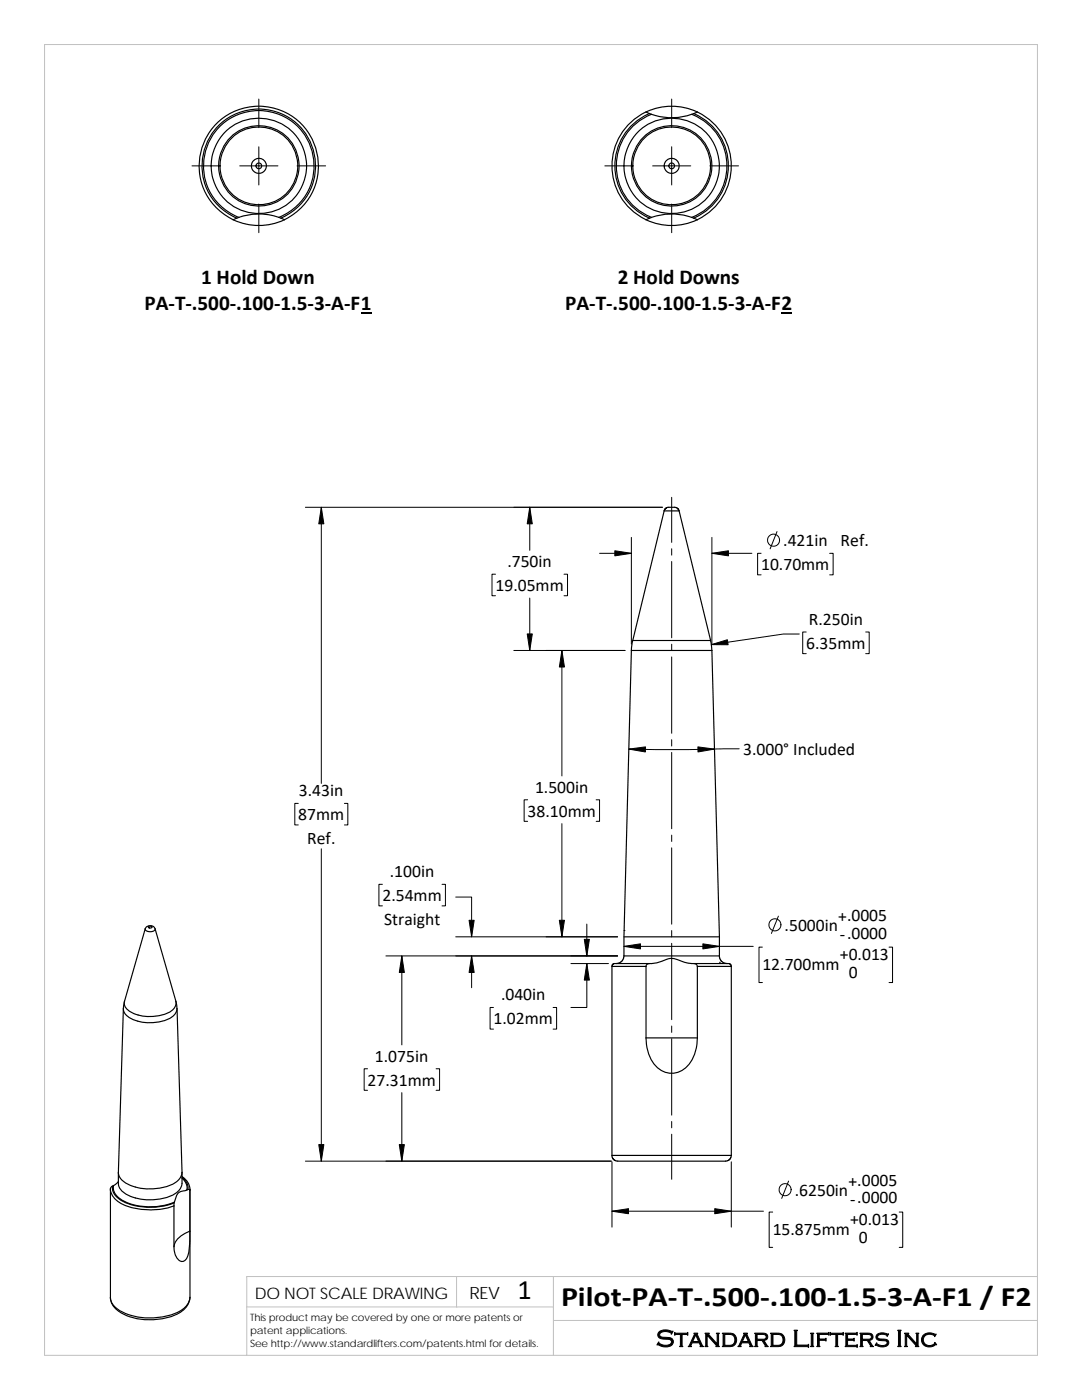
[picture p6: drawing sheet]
<svg xmlns="http://www.w3.org/2000/svg" width="216mm" height="279mm" viewBox="0 0 216 279" stroke-linecap="round" stroke-linejoin="round" font-family="sans-serif">
<path d="M8.9 8.9h198.1v261.6h-198.1zM91.1 254.8v6M110.4 254.8v15.7M207 254.8h-157.8v15.7M49.2 260.8h61.2M110.4 263.5h96.6" fill="none" stroke="#c0c0c0" stroke-width=".2"/>
<g fill="none" stroke="#000" stroke-width=".23">
<path d="M128.9 22.4a11.9 11.9 0 0 0-6.8 10.7 11.9 11.9 0 0 0 6.8 10.8M128.9 22.4l.7 .3M128.9 22.4a12 12 0 0 1 10.2 0M129.6 22.7a11.3 11.3 0 0 0-6.9 10.4 11.3 11.3 0 0 0 6.9 10.4M129.6 22.7l.4 .1M138 22.8a11 11 0 0 1 7 10.3 11 11 0 0 1-7 10.3M138 22.8a12.3 12.3 0 0 1-8 0 11 11 0 0 0-7 10.3 11 11 0 0 0 7 10.3 12.2 12.2 0 0 1 8.4 .1M138.4 22.7a11.3 11.3 0 0 1 6.9 10.4 11.3 11.3 0 0 1-6.9 10.4M138.4 22.7l-.4 .1M139.1 22.4a11.9 11.9 0 0 1 6.8 10.7 11.9 11.9 0 0 1-6.8 10.7M139.1 22.4l-.7 .3M46.5 43.9a12 12 0 0 0 10.3 0"/>
<path d="M47.2 43.5a11.3 11.3 0 0 1-4.5-17.3 11.3 11.3 0 0 1 17.9 0 11.3 11.3 0 0 1-4.5 17.3M47.2 43.5l-.7 .4M47.6 43.4l-.4 .1M47.6 43.4a12 12 0 0 1 8.5 .1M55.6 43.4a11 11 0 0 0 4.8-17 11 11 0 0 0-17.6 .1 11 11 0 0 0 4.8 16.9M56.1 43.5l.7 .4M56.7 43.8a11.9 11.9 0 0 0 4.2-18.1 11.9 11.9 0 0 0-18.6 0 11.9 11.9 0 0 0 4.2 18.2M128.9 43.9a12 12 0 0 0 10.2 0M130 43.4l-1.1 .5M138.4 43.5l.7 .4M132.5 102l-6.2 25.8M132.5 102l.2-.4 .5-.3 1.4-.1 .6 .2 .3 .6"/>
<path d="M132.5 102h3M135.5 102l6.3 25.8M126 129.8l-1.5 61M126 129.8h16M126.3 127.8l-.3 2M126.3 127.8h15.5M141.8 127.8l.2 2M142 129.8l1.6 57.2M24.8 199.8l-.2 1.5M29 185.4l-4.2 14.4M29 185.4a1.09 1.09 0 0 1 1-.7 1.09 1.09 0 0 1 .9 .7M29 185.4a1.08 1.08 0 0 0 1 .6 1.08 1.08 0 0 0 .9-.6"/>
<path d="M29.6 184.9l.5-.1 .3 .2a.38 .38 0 0 1-.4 .3 .38 .38 0 0 1-.4-.4zM30.9 185.4l4.2 14.4a1.99 1.99 0 0 1-1.1 2.1 8 8 0 0 1-8.7-.6 1.52 1.52 0 0 1-.5-1.5M35.1 199.8l.2 1.5M122.1 192.9v37.7M122.1 192.9h6.8M124.5 190.8l-.1 .5-.3 .5-.5 .4-.6 .1M124.5 190.8h19.1M124.5 187h19.1M128.9 192.9a1.01 1.01 0 0 1 1.1-.6l2.1-.5a3.5 3.5 0 0 1 3.8 0 5.9 5.9 0 0 0 2.6 .5l.5 .2 .1 .4M128.9 192.9v14.2M129.6 192.3h-7.1l-.3 .2-.1 .4M138.4 192.3h7.1l.3 .2 .1 .4"/>
<path d="M139.1 192.9h6.8M139.1 192.9v14.2M143.6 187v3.8M143.6 190.8l.1 .6 .3 .5 .6 .3 .5 .1M145.9 192.9v37.7M24.6 201.3l-1 32.7a3.4 3.4 0 0 0 2.9 2.7 11.1 11.1 0 0 0 8.3-.6 2.7 2.7 0 0 0 1.5-2.1l-1-32.7M24.6 201.3a3.2 3.2 0 0 0 2.9 2.5 8.9 8.9 0 0 0 7.2-1.1l.4-.6 .2-.8M128.9 207.1h10.2M128.9 207.1a7.5 7.5 0 0 0 2.9 6.4 4.4 4.4 0 0 0 6.5-2.4l.5-1.2 .3-1.5v-1.3M22 237.4a3.8 3.8 0 0 0 2.9 3.1 14.6 14.6 0 0 0 9.8 .2M22.4 236.7l-.4 .5v21.7M22.4 236.7a3.4 3.4 0 0 0 2.6 3.3 12.8 12.8 0 0 0 9.8 0v-.1"/>
<path d="M22.6 236.6l-.2 .1M23.6 234a4.1 4.1 0 0 0 .5 3.4 8.9 8.9 0 0 0 8 1.9 4.6 4.6 0 0 0 4.2-2.9v-2.4M23.6 235.8l-1 .8a2.68 2.68 0 0 0 1.6 2.8 12.5 12.5 0 0 0 10.6 .5 2.69 2.69 0 0 1 1.4-2.1l1.1-.3M36.3 235.1l.6 .6 .3 .7 .1 1.1M36.3 234.8a3.1 3.1 0 0 1 1.6 2.6M36.3 234.9l.7 .7 .4 .6 .1 1.2M37.9 237.4v21.5a3.6 3.6 0 0 1-2.4 3 12.8 12.8 0 0 1-12.2-.7 2.89 2.89 0 0 1-1.3-2.3M37.9 237.4v.2l-.2-.3-.4 .2M122.1 230.6l.1 .4 .3 .4 .8 .3h21.5l.7-.3 .4-.8M122.1 230.6h23.8M34.7 240.7v8.1M34.8 240.1l-.1 .6"/>
<path d="M35.8 246.9l1-.7 1.1-.5a11.5 11.5 0 0 1-.8 5.6 1.05 1.05 0 0 1-1 .4 1.05 1.05 0 0 1-.8-.7 2.97 2.97 0 0 1 .5-4.1zM37.9 258.9a4.3 4.3 0 0 1-3.5 3.8 12.1 12.1 0 0 1-11-1.3 3.3 3.3 0 0 1-1.4-2.5"/>
<circle cx="51.7" cy="33.1" r=".58"/>
<circle cx="51.7" cy="33.1" r="9.5"/>
<circle cx="51.7" cy="33.1" r="8"/>
<circle cx="51.7" cy="33.1" r="1.5"/>
<circle cx="51.7" cy="33.1" r="7.8"/>
<circle cx="134" cy="33.1" r="8"/>
<circle cx="134" cy="33.1" r="1.5"/>
<circle cx="134" cy="33.1" r=".57"/>
<circle cx="134" cy="33.1" r="7.8"/>
<circle cx="134" cy="33.1" r="9.5"/>
</g>
<g fill="none" stroke="#000" stroke-width=".2">
<path d="M51.6 19.8v5.7M134 19.8v5.7M38.3 33.1h5.7M47.8 33.1h7.7M51.6 29.3v7.6M59.3 33.1h5.7M120.7 33.1h5.7M130.2 33.1h7.6M134 29.3v7.6M141.6 33.1h5.8M51.6 40.7v5.7M134 40.7v5.7"/>
<path d="M134 99.3v8.9M60.9 101.2h71.3M64.1 101.2v55.1M98.9 114.6h-.7v4.3h.7M105.7 101.2v8.6M105.7 119.4v10.4M112.5 114.6h.7v4.3h-.7M119.6 110.4h6.4M126 107.3v21.2M134 109.5v1.3M134 112.1v15.2M142 107.3v21.2"/>
<path d="M142 110.4h8M151.9 110.4h-.7v4.3h.7M155 106.1l-1.3 3.4M165.5 110.4h.7v4.3h-.7M102.5 129.8h22.2M112.1 129.8v25.1M134 128.6v1.2M134 131.1v15.2M159.5 126.5h-3.2l-14.4 2.2M160.9 126.1h-.7v4.4h.7M172.7 126.1h.7v4.4h-.7M105.3 159.6h-.7v4.3h.7"/>
<path d="M119 159.6h.6v4.3h-.6M134 147.6v1.3M134 150.2v15.2M147.5 149.4l-12.9 .2-9.1-.1M59.5 160.3h-.7v4.3h.7M64.1 169.4v62.3M68.7 160.3h.7v4.3h-.7M76.3 176.5h-.7v4.3h.7M88.2 176.5h.7v4.3h-.7M90.9 179h3.2v8M112.1 164.4v22.6M134 166.7v1.2"/>
<path d="M134 169.2v15.2M77 190.8h46.2M80.2 190.8v17.7M90.9 187h32.3M94.1 190.8v6.3M113.9 192.3h7.5M117.1 192.3v8.8h-3.2M117.1 184.4v6.4M124.5 185.7h.1M124.5 188.9h25.8M134 185.7v1.3M134 188.3v15.2"/>
<path d="M143.6 192h.1M152.1 189h-.7v7.1h.7M155.3 182.8l-1.4 3.5M177.4 189h.7v7.1h-.7M73.3 213.3h-.6v4.3h.6M80.2 218.1v13.6M87 213.3h.7v4.3h-.7M98.5 201.1h-.7v4.3h.7M110.4 201.1h.7v4.3h-.7M134 204.8v1.2M134 207.3v15.2M60.9 231.7h61.1"/>
<path d="M122.1 231.9v13M134 223.8v1.3M134 226.4v9M145.9 231.9v13M157.4 235.7l-1.4 3.5M122.1 241.7h30.2M154.2 241.9h-.7v7h.7M179.4 241.9h.7v7h-.7"/>
<circle cx="154.3" cy="107.8" r="1.21"/>
<circle cx="154.6" cy="184.6" r="1.21"/>
<circle cx="156.7" cy="237.4" r="1.21"/>
</g>
<path d="M72 62.5h2.1M156 62.5h2.1" fill="none" stroke="#000" stroke-width=".28"/>
<g fill="#000" stroke="#000" stroke-width=".2">
<path d="M64.1 101.2l.5 3.3h-1z" fill-rule="evenodd"/>
<path d="M105.7 101.2l.5 3.3h-1z" fill-rule="evenodd"/>
<path d="M122.7 109.9l3.3 .5-3.3 .5z" fill-rule="evenodd"/>
<path d="M142 110.4l3.4-.5v1z" fill-rule="evenodd"/>
<path d="M105.2 126.5h1l-.5 3.3z" fill-rule="evenodd"/>
<path d="M112.1 129.8l.5 3.3h-1z" fill-rule="evenodd"/>
<path d="M141.9 128.7l3.2-1 .2 1z" fill-rule="evenodd"/>
<path d="M125.5 149.5l3.3-.4v1z" fill-rule="evenodd"/>
<path d="M139.3 149.1l3.3 .4-3.3 .6z" fill-rule="evenodd"/>
<path d="M80.2 190.8l.5 3.3h-1z" fill-rule="evenodd"/>
<path d="M93.6 183.7h1l-.5 3.3z" fill-rule="evenodd"/>
<path d="M94.1 190.8l.5 3.3h-1z" fill-rule="evenodd"/>
<path d="M111.6 183.7h1l-.5 3.3z" fill-rule="evenodd"/>
<path d="M117.1 192.3l.5 3.3h-1z" fill-rule="evenodd"/>
<path d="M116.6 187.5h1l-.5 3.3z" fill-rule="evenodd"/>
<path d="M124.5 188.9l3.3-.5v1z" fill-rule="evenodd"/>
<path d="M140.3 188.4l3.3 .5-3.3 .5z" fill-rule="evenodd"/>
<path d="M63.6 228.4h1l-.5 3.3z" fill-rule="evenodd"/>
<path d="M79.7 228.4h1l-.5 3.3z" fill-rule="evenodd"/>
<path d="M122.1 241.7l3.3-.5v1z" fill-rule="evenodd"/>
<path d="M142.6 241.2l3.3 .5-3.3 .5z" fill-rule="evenodd"/>
</g>
<g font-size="5.6">
<text x="103.3" y="259.2">1</text>
<text x="112" y="260.7">Pilot‐PA‐T‐.500‐.100‐1.5‐3‐A‐F1 / F2</text>
</g>
<text font-size="4.9" x="130.9" y="268.8">Standard Lifters Inc</text>
<g font-size="4.2">
<text x="40.1" y="56.6">1 Hold Down</text>
<text x="123.3" y="56.6">2 Hold Downs</text>
<text x="28.8" y="61.9">PA‐T‐.500‐.100‐1.5‐3‐A‐F1</text>
<text x="112.8" y="61.9">PA‐T‐.500‐.100‐1.5‐3‐A‐F2</text>
</g>
<g font-size="3.5">
<text x="101.2" y="113.2">.750in</text>
<text x="151.9" y="113.8">10.70mm</text>
<text x="156.3" y="109">.421in</text>
<text x="167.7" y="109">Ref.</text>
<text x="98.9" y="117.9">19.05mm</text>
<text x="161.4" y="124.7">R.250in</text>
<text x="160.9" y="129.5">6.35mm</text>
<text x="148.3" y="150.6">3.000° Included</text>
<text x="59.6" y="158.9">3.43in</text>
<text x="106.8" y="158.2">1.500in</text>
<text x="59.5" y="163.7">87mm</text>
<text x="105.3" y="163">38.10mm</text>
<text x="61.3" y="168.4">Ref.</text>
<text x="76.3" y="179.8">2.54mm</text>
<text x="77.8" y="175.1">.100in</text>
<text x="76.6" y="184.6">Straight</text>
<text x="156.6" y="185.8">.5000in</text>
<text x="167.3" y="184.1">+.0005</text>
<text x="167.6" y="191.6">+0.013</text>
<text x="167.6" y="187.6">‐.0000</text>
<text x="152.1" y="193.6">12.700mm</text>
<text x="169.4" y="195.1">0</text>
<text x="100" y="199.7">.040in</text>
<text x="98.5" y="204.4">1.02mm</text>
<text x="74.8" y="211.9">1.075in</text>
<text x="73.3" y="216.6">27.31mm</text>
<text x="158.6" y="238.6">.6250in</text>
<text x="169.3" y="236.9">+.0005</text>
<text x="169.6" y="244.5">+0.013</text>
<text x="169.7" y="240.5">‐.0000</text>
<text x="154.2" y="246.5">15.875mm</text>
<text x="171.4" y="248">0</text>
</g>
<text font-size="3.4" x="93.7" y="259.2">REV</text>
<text font-size="3.2" x="50.8" y="259.3">DO NOT SCALE DRAWING</text>
<g font-size="2">
<text x="49.9" y="263.7">This product may be covered by one or more patents or</text>
<text x="49.9" y="266.2">patent applications.</text>
<text x="49.9" y="268.8">See http://www.standardlifters.com/patents.html for details.</text>
</g>
</svg>
